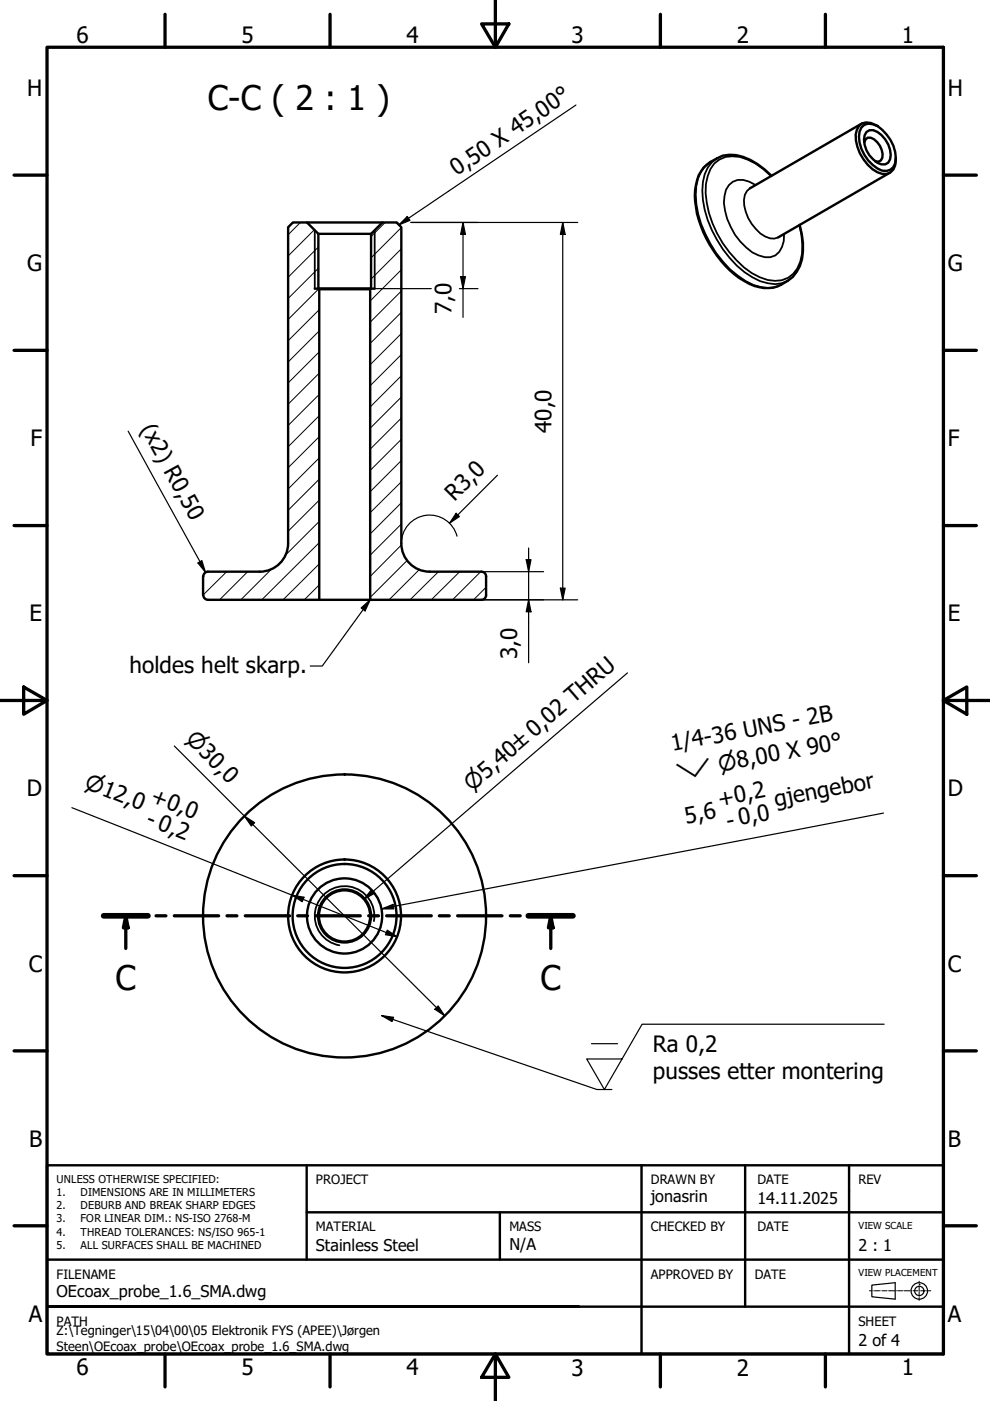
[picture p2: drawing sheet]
<svg xmlns="http://www.w3.org/2000/svg" width="210mm" height="297mm" viewBox="0 0 210 297" stroke-linecap="round" stroke-linejoin="round" font-family="sans-serif">
<!-- layer: Hatch (ISO) -->
<g fill="none" stroke="#000" stroke-width=".21">
<path d="M63.7 47.2l-2.6 2.6M66.6 48.8l-5.5 5.5M67.5 56.9l-6.4 6.4M67.5 52.4l-6.4 6.4M81.7 47.2l-3 3M85.1 57.2l-6.6 6.6M85.1 52.8l-6.4 6.4M85.1 48.2l-6.4 6.5M67.6 61.3l-6.5 6.4M67.7 79.1l-6.6 6.6M67.7 74.6l-6.6 6.6M67.7 70.2l-6.6 6.6"/>
<path d="M67.7 65.6l-6.6 6.6M85.1 79.7l-6.6 6.6M85.1 75.2l-6.6 6.6M85.1 70.7l-6.6 6.6M85.1 66.2l-6.6 6.6M85.1 61.7l-6.6 6.6M67.7 97.1l-6.6 6.6M67.7 92.6l-6.6 6.6M67.7 88.1l-6.6 6.6M67.7 83.6l-6.6 6.6M85.1 88.6l-6.6 6.6M85.1 84.2l-6.6 6.6"/>
<path d="M85.1 97.6l-6.6 6.7M85.1 93.1l-6.6 6.6M67.7 119.6l-7.7 7.6M67.7 115l-12.2 12.2M67.7 110.5l-7.2 7.3M67.7 106l-6.6 6.6M67.7 101.6l-6.6 6.6M85.1 106.6l-6.6 6.6M85.1 115.6l-6.6 6.6M85.1 111.1l-6.6 6.6M85.1 102.2l-6.6 6.5M86.4 118.8l-7.9 7.9"/>
<path d="M48.1 121.2l-5 5M52.5 121.2l-6 6M57.7 120.6l-6.6 6.6M67.7 124l-3.2 3.2M88.9 120.8l-6.4 6.4M93 121.2l-6.1 6M97.5 121.2l-6.1 6M101.9 121.2l-6 6M103.1 124.5l-2.7 2.7"/>
</g>
<!-- layer: Visible (ISO) -->
<g fill="none" stroke="#000" stroke-width=".51">
<path d="M163.6 37.3a12.7 12.7 0 0 0-9-4.5 7.7 7.7 0 0 0-7 6.4 18.6 18.6 0 0 0 2.8 12.6 19.3 19.3 0 0 0 9.6 8.8 7.3 7.3 0 0 0 7-1.1 7.5 7.5 0 0 0 3.2-6.2v-1.8l-.7-3.8M182.6 27a2.48 2.48 0 0 1 3.5-.3 8.3 8.3 0 0 1 3.7 7.9 2.28 2.28 0 0 1-3.7 1.1 8.2 8.2 0 0 1-3.9-7.8zM182.7 26.2l-23.7 13.7M183.3 30.1l.2-.5 .5-.4a2.76 2.76 0 0 1 2.6 1.7 2.8 2.8 0 0 1 .2 3.1l-.6 .3-.7-.1M183.7 28a2.28 2.28 0 0 1 3.2 .6 5.7 5.7 0 0 1 1.8 5.2 1.64 1.64 0 0 1-2.6 .7 5.7 5.7 0 0 1-2.8-5.8zM186.1 26.7a3.7 3.7 0 0 0-3.3-.6 3.5 3.5 0 0 0-1.3 3.7 9.5 9.5 0 0 0 4.5 6.7 2.54 2.54 0 0 0 2.8 0 2.54 2.54 0 0 0 1.1-2.6v-.4M188.7 36.6l-23.7 13.7M65.1 47.2h16M67.5 49.6h11.2M66.7 61.2h12.7M67.7 61.3h10.8M43.1 122.2v4"/>
<path d="M43.1 126.2a.98 .98 0 0 0 1 1M44.1 121.2h11a6 6 0 0 0 6-6v-67l1-1h3l2.4 2.4v11.6l.2 .1v65.9h-23.6M44.1 121.2a.98 .98 0 0 0-1 1M67.7 127.2h10.8M91.1 121.2h10.9M91.1 121.2a6 6 0 0 1-6-6v-67l-1-1h-3l-2.4 2.4v11.6l-.2 .1v65.9h23.5M102.1 121.2a.98 .98 0 0 1 1 1v4M103.1 126.2a.98 .98 0 0 1-1 1"/>
<circle cx="73.1" cy="194.2" r="30"/>
<circle cx="73.1" cy="194.2" r="12"/>
<circle cx="73.1" cy="194.2" r="11"/>
<circle cx="73.1" cy="194.2" r="5.4"/>
<circle cx="73.1" cy="194.2" r="5.6"/>
<circle cx="73.1" cy="194.2" r="8"/>
</g>
<!-- layer: Visible Narrow (ISO) -->
<path d="M150.6 34.3a6.8 6.8 0 0 0-3 5.1 21.9 21.9 0 0 0 5.7 16.1 18.9 18.9 0 0 0 6.5 4.9 6.7 6.7 0 0 0 5.8 0M152 33.6a6.5 6.5 0 0 0-3 5 21.9 21.9 0 0 0 5.7 16.1 13.9 13.9 0 0 0 9.6 5.5l1.4-.1 1.3-.6M159 39.9a3.4 3.4 0 0 0-1.2 3.7 9.5 9.5 0 0 0 4.4 6.6l1.1 .3 .8 .1 .9-.3M160.2 39.2a4.6 4.6 0 0 0-4.8-.7l-.8 .7a6.7 6.7 0 0 0-.9 5.5 14 14 0 0 0 5.8 8.8 4.8 4.8 0 0 0 4.9 .7 5.1 5.1 0 0 0 1.8-4.6M163.4 37.3a14.1 14.1 0 0 0-6.6-4 5.4 5.4 0 0 0-6.7 4 14.9 14.9 0 0 0 1 10.1 23.3 23.3 0 0 0 8.3 10.5 7.9 7.9 0 0 0 7.7 1 6.5 6.5 0 0 0 3-5.1v-1.9l-.2-2.1-.4-2.1M66.7 48.8v12.4M79.4 48.8v12.4M79.3 195.3a6.3 6.3 0 0 0-5.1-7.3 6.3 6.3 0 0 0-7.4 5.1 6.3 6.3 0 0 0 5.2 7.3" fill="none" stroke="#000" stroke-width=".38"/>
<!-- layer: Section Line (ISO) -->
<g fill="none" stroke="#000" stroke-width=".7">
<path d="M22 194.2h9.4M26.7 194.2l.5 2.5h-1zM26.7 194.2v6.9M33.1 194.2h2.1M37 194.2h9.4M48.1 194.2h2.1M52 194.2h9.4M63.1 194.2h2.1M67 194.2h9.4M78.2 194.2h2.1M82 194.2h9.4M93.2 194.2h2"/>
<path d="M97 194.2h9.4M108.2 194.2h2.1M112 194.2h9.5M116.8 194.2l.5 2.5h-1zM116.8 194.2v6.9"/>
</g>
<path d="M22 194.2h9.4M112 194.2h9.5" fill="none" stroke="#000" stroke-width="1.2"/>
<path d="M26.7 194.2l.5 2.5h-1zM116.8 194.2l.5 2.5h-1z" fill="#000"/>
<!-- layer: Border (ISO) -->
<g fill="none" stroke="#000" stroke-width=".7">
<path d="M10 10h190v277.1h-190zM35 3v7M70 3v7M102.1 5.1h5.8l-2.9 4.9zM105 0v10M140 3v7M175 3v7M3 37.1h7M200 37.1h7M3 74.3h7M200 74.3h7M3 111.4h7"/>
<path d="M200 111.4h7M0 148.5h10M5 145.7l5 2.8-5 2.9zM200 148.5l5-2.8v5.7zM200 148.5h10M3 185.7h7M200 185.7h7M3 222.8h7M200 222.8h7M3 259.9h7M200 259.9h7M35 287.1v7"/>
<path d="M70 287.1v7M105 287.1l2.9 4.9h-5.8zM105 287.1v9.9M140 287.1v7M175 287.1v7"/>
</g>
<!-- layer: Title (ISO) -->
<g fill="none" stroke="#000" stroke-width=".25">
<path d="M184.8 272.5l5-.5v3.4l-5-.5z"/>
<circle cx="194.9" cy="273.7" r="1.75"/>
<circle cx="194.9" cy="273.7" r=".98"/>
</g>
<g fill="none" stroke="#000" stroke-width=".21">
<path d="M184.3 273.7h.5M185.1 273.7h.1M185.4 273.7h1.1M186.8 273.7h.1M187.1 273.7h1M188.4 273.7h.1M188.7 273.7h1M190 273.7h.1M190.3 273.7h1.1M191.6 273.7h.1M192 273.7h1M193.2 273.7h.1"/>
<path d="M193.5 273.7h1.1M194.9 272.3h.1M194.9 271.6v.5M194.9 272.6v.9M194.9 273.9v.9M194.9 275v.1M194.9 275.3v.4M194.9 273.7h.1M195.2 273.7h1M196.5 273.7h.1M196.8 273.7h.6"/>
</g>
<path d="M10 247.1h170v40h-170zM65 257h135M65 247.1v20M106 257v10.1M136 247.1v40M158 247.1v29.9M180 247.1h20v40h-20M10 267.1h190M122.7 277h-112.7h190" fill="none" stroke="#000" stroke-width=".51"/>
<!-- layer: Symbol (ISO) -->
<path d="M122.1 22.3l-37.5 25.4M86.4 45.9l.5 .8-2.3 1zM76.6 128.9l1.9-1.7-1.1 2.3zM78.5 127.2l-10.2 14h-2.5M133 142.7l-55.8 48M187.3 172.4l-106.3 20.3M78.7 188.6l.7 .8-2.2 1.3zM81 192.7l2.3-.9 .2 .9zM80.9 215.3l2.5 .4-.3 .9zM80.9 215.3l45.7 15.7h3.1M187.5 217.2h-51.4l-8 13.8-3.7-6.5h7.5M125.4 221.3h5.5" fill="none" stroke="#000" stroke-width=".25"/>
<path d="M86.4 45.9l.5 .8-2.3 1zM76.6 128.9l1.9-1.7-1.1 2.3zM78.7 188.6l.7 .8-2.2 1.3zM81 192.7l2.3-.9 .2 .9zM80.9 215.3l2.5 .4-.3 .9z" fill="#000"/>
<!-- layer: Dimension (ISO) -->
<g fill="none" stroke="#000" stroke-width=".25">
<path d="M84.1 47.2h.2M87.1 47.2h35.4M97.7 58.7h1l-.5 2.5zM98.2 47.2l.5 2.5h-1zM98.2 47.2v20.1M119.3 47.2l.5 2.5h-1zM119.3 47.2v80M79.4 61.2h12M97.4 61.2h3.9M27.2 91.4l16.4 29.9M42 119.4l.8-.5 .8 2.4zM96.7 108.8l.7 .7-2.1 1.4z"/>
<path d="M96.9 113.7a6 6 0 0 0-6.6-4.4 6 6 0 0 0-5.2 5.9M105.5 100.8l-10.2 10.1M111.6 118.7h1l-.5 2.5zM112.1 116.2v24.3M102 121.2h13.3M102 127.2h20.5M112.1 127.2l.5 2.5h-1zM118.8 124.7h1l-.5 2.5zM37 158.2l57.3 57.2M15.2 171.2l69 27.4M51.8 173l2.2 1.4-.7 .7zM61.9 189.8l2.6 .4-.4 1z"/>
<path d="M82.1 197.2l2.1 1.4-2.5-.4zM92.2 214l.7-.7 1.4 2.1z"/>
</g>
<path d="M97.7 58.7h1l-.5 2.5zM98.2 47.2l.5 2.5h-1zM119.3 47.2l.5 2.5h-1zM42 119.4l.8-.5 .8 2.4zM96.7 108.8l.7 .7-2.1 1.4zM111.6 118.7h1l-.5 2.5zM112.1 127.2l.5 2.5h-1zM118.8 124.7h1l-.5 2.5zM51.8 173l2.2 1.4-.7 .7zM61.9 189.8l2.6 .4-.4 1zM82.1 197.2l2.1 1.4-2.5-.4zM92.2 214l.7-.7 1.4 2.1z" fill="#000"/>
<g font-size="7.2">
<text x="44.1" y="23.2">C-C ( 2 : 1 )</text>
<text x="24.5" y="209.9">C</text>
<text x="114.6" y="209.9">C</text>
</g>
<g font-size="4.8">
<text x="16.2" y="9.1">6</text>
<text x="51.2" y="9.1">5</text>
<text x="86.2" y="9.1">4</text>
<text x="121.2" y="9.1">3</text>
<text x="156.2" y="9.1">2</text>
<text x="191.2" y="9.1">1</text>
<text x="5.8" y="20.4">H</text>
<text x="201" y="20.4">H</text>
<text x="96.8" y="37.4" transform="rotate(-34 96.8 37.4)">0,50 X 45,00°</text>
<text x="5.8" y="57.5">G</text>
<text x="201" y="57.5">G</text>
<text x="95.8" y="66.5" transform="rotate(-90 95.8 66.5)">7,0</text>
<text x="6.5" y="94.6">F</text>
<text x="29.7" y="90.9" transform="rotate(61 29.7 90.9)">(x2) R0,50</text>
<text x="116.9" y="91.9" transform="rotate(-90 116.9 91.9)">40,0</text>
<text x="201" y="94.6">F</text>
<text x="96.4" y="106.5" transform="rotate(-45 96.4 106.5)">R3,0</text>
<text x="6.3" y="131.7">E</text>
<text x="201" y="131.7">E</text>
<text x="27.4" y="142.6">holdes helt skarp.</text>
<text x="109.7" y="139.7" transform="rotate(-90 109.7 139.7)">3,0</text>
<text x="142.6" y="159.3" transform="rotate(-11 142.6 159.3)">1/4-36 UNS - 2B</text>
<text x="5.7" y="168.8">D</text>
<text x="31.7" y="170.1" transform="rotate(22 31.7 170.1)">+0,0</text>
<text x="152.5" y="171.1" transform="rotate(-11 152.5 171.1)">+0,2</text>
<text x="164.5" y="171.1" transform="rotate(-11 164.5 171.1)">gjengebor</text>
<text x="201" y="168.8">D</text>
<text x="30.7" y="175" transform="rotate(22 30.7 175)">- 0,2</text>
<text x="145.5" y="174.7" transform="rotate(-11 145.5 174.7)">5,6</text>
<text x="154.3" y="175.7" transform="rotate(-11 154.3 175.7)">- 0,0</text>
<text x="6.1" y="206">C</text>
<text x="201" y="206">C</text>
<text x="138.4" y="223">Ra 0,2</text>
<text x="138.4" y="228.8">pusses etter montering</text>
<text x="6.2" y="243.1">B</text>
<text x="201" y="243.1">B</text>
<text x="6.1" y="280.2">A</text>
<text x="201" y="280.2">A</text>
<text x="16.2" y="291.6">6</text>
<text x="51.2" y="291.5">5</text>
<text x="86.2" y="291.5">4</text>
<text x="121.2" y="291.6">3</text>
<text x="156.2" y="291.6">2</text>
<text x="191.2" y="291.6">1</text>
</g>
<g font-size="4.6">
<text x="39.2" y="157" transform="rotate(45 39.2 157)">⌀30,0</text>
<text x="17.7" y="167.1" transform="rotate(22 17.7 167.1)">⌀12,0</text>
<text x="100.1" y="167.8" transform="rotate(-41 100.1 167.8)">⌀5,40±0,02 THRU</text>
<text x="143.7" y="165.3" transform="rotate(-11 143.7 165.3)">⌵</text>
<text x="152.7" y="163.6" transform="rotate(-11 152.7 163.6)">⌀8,00 X 90°</text>
</g>
<g font-size="3.4">
<text x="138" y="254.9">jonasrin</text>
<text x="160.6" y="255.3">14.11.2025</text>
<text x="67" y="265.3">Stainless Steel</text>
<text x="108" y="265.1">N/A</text>
<text x="182" y="265.3">2 : 1</text>
<text x="12" y="275">OEcoax_probe_1.6_SMA.dwg</text>
<text x="182" y="285.4">2 of 4</text>
</g>
<g font-size="2.7">
<text x="67" y="251.1">PROJECT</text>
<text x="138" y="251.1">DRAWN BY</text>
<text x="160.6" y="251.1">DATE</text>
<text x="182" y="251.1">REV</text>
<text x="67" y="261">MATERIAL</text>
<text x="108" y="261.1">MASS</text>
<text x="138" y="261.1">CHECKED BY</text>
<text x="160.6" y="261">DATE</text>
<text x="12" y="271.1">FILENAME</text>
<text x="138" y="271.1">APPROVED BY</text>
<text x="160" y="271.1">DATE</text>
<text x="12" y="281">PATH</text>
<text x="182" y="281.1">SHEET</text>
<text x="12" y="283.1">Z:\Tegninger\15\04\00\05 Elektronik FYS (APEE)\Jørgen</text>
<text x="12" y="286.4">Steen\OEcoax_probe\OEcoax_probe_1.6_SMA.dwg</text>
</g>
<g font-size="2.3">
<text x="12" y="250.7">UNLESS OTHERWISE SPECIFIED:</text>
<text x="12" y="253.6">1.</text>
<text x="12" y="256.4">2.</text>
<text x="17.1" y="253.6">DIMENSIONS ARE IN MILLIMETERS</text>
<text x="17.1" y="256.4">DEBURB AND BREAK SHARP EDGES</text>
<text x="12" y="259.2">3.</text>
<text x="12" y="262">4.</text>
<text x="17.1" y="259.2">FOR LINEAR DIM.: NS-ISO 2768-M</text>
<text x="17.1" y="262">THREAD TOLERANCES: NS/ISO 965-1</text>
<text x="12" y="264.8">5.</text>
<text x="17.1" y="264.8">ALL SURFACES SHALL BE MACHINED</text>
</g>
<g font-size="2">
<text x="182" y="260.6">VIEW SCALE</text>
<text x="182" y="270.6">VIEW PLACEMENT</text>
</g>
</svg>
